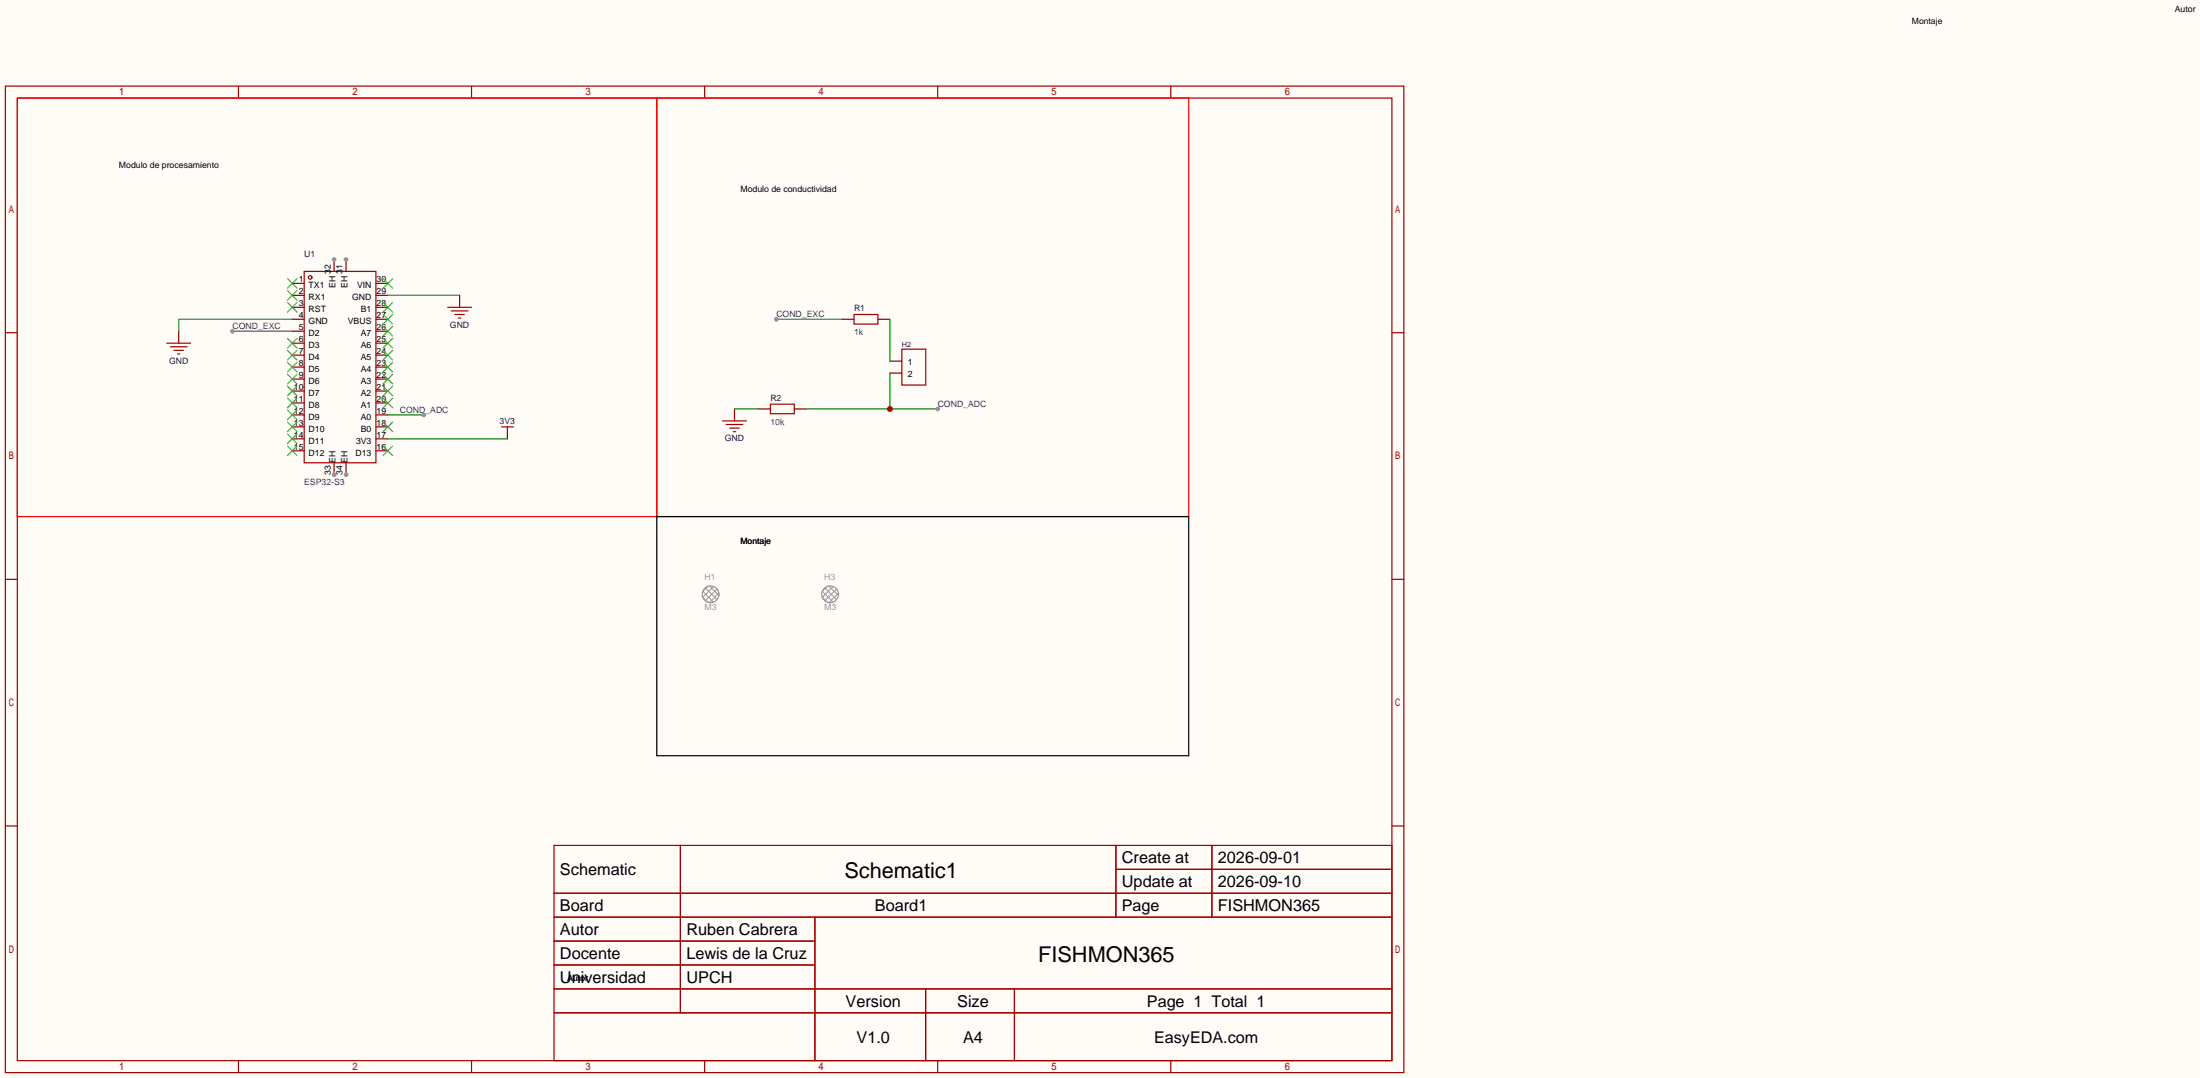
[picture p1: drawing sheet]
<svg xmlns="http://www.w3.org/2000/svg" width="468mm" height="229mm" viewBox="0 0 468 229" stroke-linecap="round" stroke-linejoin="round" font-family="sans-serif">
<path d="M0 0h467.5v229h-467.5z" fill="#fffcf7"/>
<g fill="none" stroke="#a10000" stroke-width=".25">
<path d="M1.1 18.3h297.2v209.5h-297.2zM50.7 18.3v2.5M100.2 18.3v2.5M149.7 18.3v2.5M199.3 18.3v2.5M248.8 18.3v2.5M3.7 20.8h292.1v204.5h-292.1zM1.1 70.7h2.6M181.5 66.8h5.1v2h-5.1zM191.6 74.2h5.1v7.6h-5.1zM295.8 70.7h2.5M163.7 85.9h5.1v2h-5.1z"/>
<path d="M1.1 123.1h2.6M295.8 123.1h2.5M1.1 175.5h2.6M117.7 179.6h178.1v45.7h-178.1zM144.6 179.6v35.5M237.1 179.6v15.2M257.5 179.6v15.2M295.8 175.5h2.5M117.7 189.7h178.1M117.7 194.8h178.1M117.7 199.9h55.5M173.2 194.8v30.5"/>
<path d="M237.1 184.7h58.7M117.7 210.1h178.1M117.7 205h55.5M117.7 215.1h178.1M196.7 210.1v15.2M215.6 210.1v15.2M50.7 225.3v2.5M100.2 225.3v2.5M149.7 225.3v2.5M199.3 225.3v2.5M248.8 225.3v2.5"/>
</g>
<path d="M178.9 67.8h2.6M186.6 67.8h2.5M189.1 76.7h2.5M189.1 79.2h2.5M161.2 86.9h2.5M168.8 86.9h2.5" fill="none" stroke="#870000" stroke-width=".25"/>
<path d="M189.1 67.8v8.9M189.1 79.2v7.7M171.3 86.9h28" fill="none" stroke="#008700" stroke-width=".25"/>
<circle cx="189.1" cy="86.9" r=".63" fill="#c00"/>
<circle cx="199.3" cy="86.9" r=".51" fill="#999"/>
<g fill="none" stroke="#a10000" stroke-width=".25">
<path d="M64.6 57.7h15.3v40.6h-15.3z"/>
<circle cx="65.9" cy="58.9" r=".38"/>
</g>
<g fill="none" stroke="#870000" stroke-width=".25">
<path d="M73.5 55.1v2.6M62.1 60.2h2.5M62.1 62.7h2.5M62.1 65.3h2.5M62.1 67.8h2.5M62.1 70.4h2.5M62.1 72.9h2.5M62.1 75.4h2.5M62.1 78h2.5M79.9 60.2h2.5M79.9 62.7h2.5M79.9 65.3h2.5"/>
<path d="M79.9 67.8h2.5M79.9 70.4h2.5M79.9 72.9h2.5M79.9 75.4h2.5M79.9 78h2.5M62.1 80.5h2.5M62.1 83.1h2.5M62.1 85.6h2.5M62.1 88.1h2.5M62.1 90.7h2.5M62.1 93.2h2.5M62.1 95.8h2.5"/>
<path d="M79.9 80.5h2.5M79.9 83.1h2.5M79.9 85.6h2.5M79.9 88.1h2.5M79.9 90.7h2.5M79.9 93.2h2.5M79.9 95.8h2.5"/>
</g>
<g fill="none" stroke="#3c3" stroke-width=".25">
<path d="M61.1 59.2l2 2M63.1 59.2l-2 2M81.4 59.2l2 2M83.4 59.2l-2 2M61.1 61.7l2 2.1M61.1 64.3l2 2M61.1 71.9l2 2M61.1 74.4l2 2.1M61.1 77l2 2M61.1 79.5l2 2M63.1 61.7l-2 2.1M63.1 64.3l-2 2"/>
<path d="M63.1 71.9l-2 2M63.1 74.4l-2 2.1M63.1 77l-2 2M63.1 79.5l-2 2M81.4 79.5l2 2M81.4 77l2 2M81.4 74.4l2 2.1M81.4 71.9l2 2M81.4 69.3l2 2.1M81.4 66.8l2 2M81.4 64.3l2 2M83.4 64.3l-2 2"/>
<path d="M83.4 66.8l-2 2M83.4 71.9l-2 2M83.4 74.4l-2 2.1M83.4 79.5l-2 2M83.4 77l-2 2M83.4 69.3l-2 2.1M61.1 82l2 2.1M61.1 84.6l2 2M61.1 87.1l2 2.1M61.1 89.7l2 2M61.1 92.2l2 2M61.1 94.7l2 2.1"/>
<path d="M63.1 82l-2 2.1M63.1 84.6l-2 2M63.1 87.1l-2 2.1M63.1 89.7l-2 2M63.1 92.2l-2 2M63.1 94.7l-2 2.1M81.4 84.6l2 2M81.4 94.7l2 2.1M81.4 89.7l2 2M81.4 82l2 2.1M83.4 94.7l-2 2.1M83.4 89.7l-2 2"/>
<path d="M83.4 84.6l-2 2M83.4 82l-2 2.1"/>
</g>
<circle cx="73.5" cy="55.1" r=".51" fill="#999"/>
<path d="M71 55.1v2.6" fill="none" stroke="#870000" stroke-width=".25"/>
<circle cx="71" cy="55.1" r=".51" fill="#999"/>
<path d="M71 98.3v2.5" fill="none" stroke="#870000" stroke-width=".25"/>
<circle cx="71" cy="100.8" r=".51" fill="#999"/>
<path d="M73.5 98.3v2.5" fill="none" stroke="#870000" stroke-width=".25"/>
<circle cx="73.5" cy="100.8" r=".51" fill="#999"/>
<path d="M38 70.4v2.5M97.7 62.7v2.6M107.8 91.9v1.3" fill="none" stroke="#870000" stroke-width=".25"/>
<path d="M35.4 72.9h5.1M36.2 73.7h3.6M37 74.4h2M37.7 75.2h.5M95.1 65.3h5.1M95.9 66h3.5M96.6 66.8h2.1M97.4 67.6h.5M106.6 90.7h2.5M107.8 90.7v1.2" fill="none" stroke="#a10000" stroke-width=".25"/>
<path d="M62.1 67.8h-24.1v2.6M82.4 62.7h15.3M82.4 93.2h25.4M82.4 88.1h7.6" fill="none" stroke="#008700" stroke-width=".25"/>
<circle cx="90" cy="88.1" r=".51" fill="#999"/>
<path d="M165 67.8h13.9" fill="none" stroke="#008700" stroke-width=".25"/>
<circle cx="165" cy="67.8" r=".51" fill="#999"/>
<path d="M156.1 86.9v2.5" fill="none" stroke="#870000" stroke-width=".25"/>
<path d="M153.5 89.4h5.1M154.3 90.2h3.6M155.1 90.9h2M155.8 91.7h.5" fill="none" stroke="#a10000" stroke-width=".25"/>
<path d="M49.4 70.4h12.7M156.1 86.9h5.1" fill="none" stroke="#008700" stroke-width=".25"/>
<circle cx="49.4" cy="70.4" r=".51" fill="#999"/>
<path d="M3.7 20.8h135.9v88.9h-135.9zM139.6 20.8h113v88.9h-113z" fill="none" stroke="#f00" stroke-width=".25"/>
<g fill="none" stroke="#999" stroke-width=".21">
<path d="M149.3 125.6l2.3 2.3M149.9 124.9l2.5 2.5M150.4 124.6l-1.1 1M150.8 124.5l2 2M151.6 124.6l-2.3 2.3 1.1 1M152.4 125.1l-2.5 2.5M152.8 126l-2 2M174.7 125.6l2.3 2.3M175.3 124.9l2.5 2.5M175.8 124.6l-1.1 1M176.2 124.5l2 2M177 124.6l-2.3 2.3 1.1 1"/>
<path d="M177.8 125.1l-2.5 2.5M178.2 126l-2 2"/>
</g>
<g fill="none" stroke="#999" stroke-width=".25">
<circle cx="151" cy="126.2" r="1.78"/>
<circle cx="176.4" cy="126.2" r="1.78"/>
</g>
<path d="M139.6 109.7h113v50.8h-113z" fill="none" stroke="#000" stroke-width=".25"/>
<g font-size="4.6">
<text x="179.4" y="186.5">Schematic1</text>
<text x="220.6" y="204.3">FISHMON365</text>
</g>
<g font-size="3.5">
<text x="119" y="185.9">Schematic</text>
<text x="238.4" y="183.4">Create at</text>
<text x="258.8" y="183.4">2026-09-01</text>
<text x="238.4" y="188.5">Update at</text>
<text x="258.8" y="188.5">2026-09-10</text>
<text x="119" y="193.5">Board</text>
<text x="185.9" y="193.5">Board1</text>
<text x="258.8" y="193.5">FISHMON365</text>
<text x="119" y="198.6">Autor</text>
<text x="119" y="203.7">Docente</text>
<text x="145.9" y="198.6">Ruben Cabrera</text>
<text x="145.9" y="203.7">Lewis de la Cruz</text>
<text x="119" y="208.8">Universidad</text>
<text x="145.9" y="208.8">UPCH</text>
<text x="179.7" y="213.9">Version</text>
<text x="203.4" y="213.9">Size</text>
<text x="182" y="221.5">V1.0</text>
<text x="204.7" y="221.5">A4</text>
</g>
<g font-size="3.4">
<text x="238.4" y="193.5">Page</text>
<text x="243.7" y="213.8">Page 1 Total 1</text>
<text x="245.3" y="221.5">EasyEDA.com</text>
</g>
<g font-size="1.8">
<text x="406.3" y="5.1">Montaje</text>
<text x="462.2" y="2.6">Autor</text>
<text x="25.3" y="35.6">Modulo de procesamiento</text>
<text x="157.4" y="40.7">Modulo de conductividad</text>
<text x="63.5" y="60">1</text>
<text x="70.3" y="58.1" transform="rotate(-90 70.3 58.1)">32</text>
<text x="72.8" y="58.1" transform="rotate(-90 72.8 58.1)">31</text>
<text x="80" y="60">30</text>
<text x="63.5" y="62.5">2</text>
<text x="63.5" y="65">3</text>
<text x="65.6" y="61.2">TX1</text>
<text x="65.6" y="63.8">RX1</text>
<text x="71.3" y="61.2" transform="rotate(-90 71.3 61.2)">EH</text>
<text x="73.8" y="61.2" transform="rotate(-90 73.8 61.2)">EH</text>
<text x="74.8" y="63.8">GND</text>
<text x="75.9" y="61.2">VIN</text>
<text x="80" y="65">28</text>
<text x="80" y="62.5">29</text>
<text x="63.5" y="67.6">4</text>
<text x="63.5" y="70.1">5</text>
<text x="65.6" y="66.3">RST</text>
<text x="65.6" y="68.9">GND</text>
<text x="65.6" y="71.4">D2</text>
<text x="73.9" y="68.9">VBUS</text>
<text x="76.7" y="71.4">A7</text>
<text x="76.7" y="66.3">B1</text>
<text x="80" y="70.1">26</text>
<text x="80" y="67.6">27</text>
<text x="63.5" y="72.7">6</text>
<text x="63.5" y="75.2">7</text>
<text x="63.5" y="77.7">8</text>
<text x="65.6" y="73.9">D3</text>
<text x="65.6" y="76.5">D4</text>
<text x="76.7" y="76.5">A5</text>
<text x="76.7" y="73.9">A6</text>
<text x="80" y="77.7">23</text>
<text x="80" y="75.2">24</text>
<text x="80" y="72.7">25</text>
<text x="192.9" y="77.5">1</text>
<text x="62.5" y="82.8">10</text>
<text x="63.5" y="80.3">9</text>
<text x="65.6" y="79">D5</text>
<text x="65.6" y="81.6">D6</text>
<text x="76.7" y="81.6">A3</text>
<text x="76.7" y="79">A4</text>
<text x="80" y="82.8">21</text>
<text x="80" y="80.3">22</text>
<text x="192.9" y="80">2</text>
<text x="62.5" y="85.4">11</text>
<text x="62.5" y="87.9">12</text>
<text x="65.6" y="84.1">D7</text>
<text x="65.6" y="86.6">D8</text>
<text x="65.6" y="89.2">D9</text>
<text x="76.7" y="89.2">A0</text>
<text x="76.7" y="86.6">A1</text>
<text x="76.7" y="84.1">A2</text>
<text x="80" y="87.9">19</text>
<text x="80" y="85.4">20</text>
<text x="62.5" y="90.4">13</text>
<text x="62.5" y="93">14</text>
<text x="62.5" y="95.5">15</text>
<text x="65.6" y="91.7">D10</text>
<text x="65.6" y="94.3">D11</text>
<text x="75.7" y="94.3">3V3</text>
<text x="76.7" y="91.7">B0</text>
<text x="80" y="95.5">16</text>
<text x="80" y="93">17</text>
<text x="80" y="90.4">18</text>
<text x="65.6" y="96.8">D12</text>
<text x="70.3" y="100.8" transform="rotate(-90 70.3 100.8)">33</text>
<text x="71.3" y="98.3" transform="rotate(-90 71.3 98.3)">EH</text>
<text x="72.8" y="100.8" transform="rotate(-90 72.8 100.8)">34</text>
<text x="73.8" y="98.3" transform="rotate(-90 73.8 98.3)">EH</text>
<text x="75.6" y="96.8">D13</text>
<text x="157.4" y="115.6">Montaje</text>
<text x="120.5" y="208.3">Autor</text>
</g>
<g font-size="1.8" fill="#000080">
<text x="64.6" y="54.7">U1</text>
<text x="95.6" y="69.6">GND</text>
<text x="181.5" y="66.1">R1</text>
<text x="35.9" y="77.3">GND</text>
<text x="106.2" y="90">3V3</text>
<text x="163.7" y="85.1">R2</text>
<text x="154" y="93.8">GND</text>
</g>
<g font-size="1.8" fill="#00f">
<text x="49.4" y="69.9">COND_EXC</text>
<text x="165" y="67.4">COND_EXC</text>
<text x="181.5" y="71.2">1k</text>
<text x="85" y="87.7">COND_ADC</text>
<text x="199.3" y="86.4">COND_ADC</text>
<text x="163.7" y="90.2">10k</text>
<text x="64.6" y="102.9">ESP32-S3</text>
</g>
<g font-size="1.8" fill="#999">
<text x="149.7" y="123.2">H1</text>
<text x="175.1" y="123.2">H3</text>
<text x="149.7" y="129.6">M3</text>
<text x="175.1" y="129.6">M3</text>
</g>
<text font-size="1.6" fill="#000080" x="191.6" y="73.7">H2</text>
</svg>
